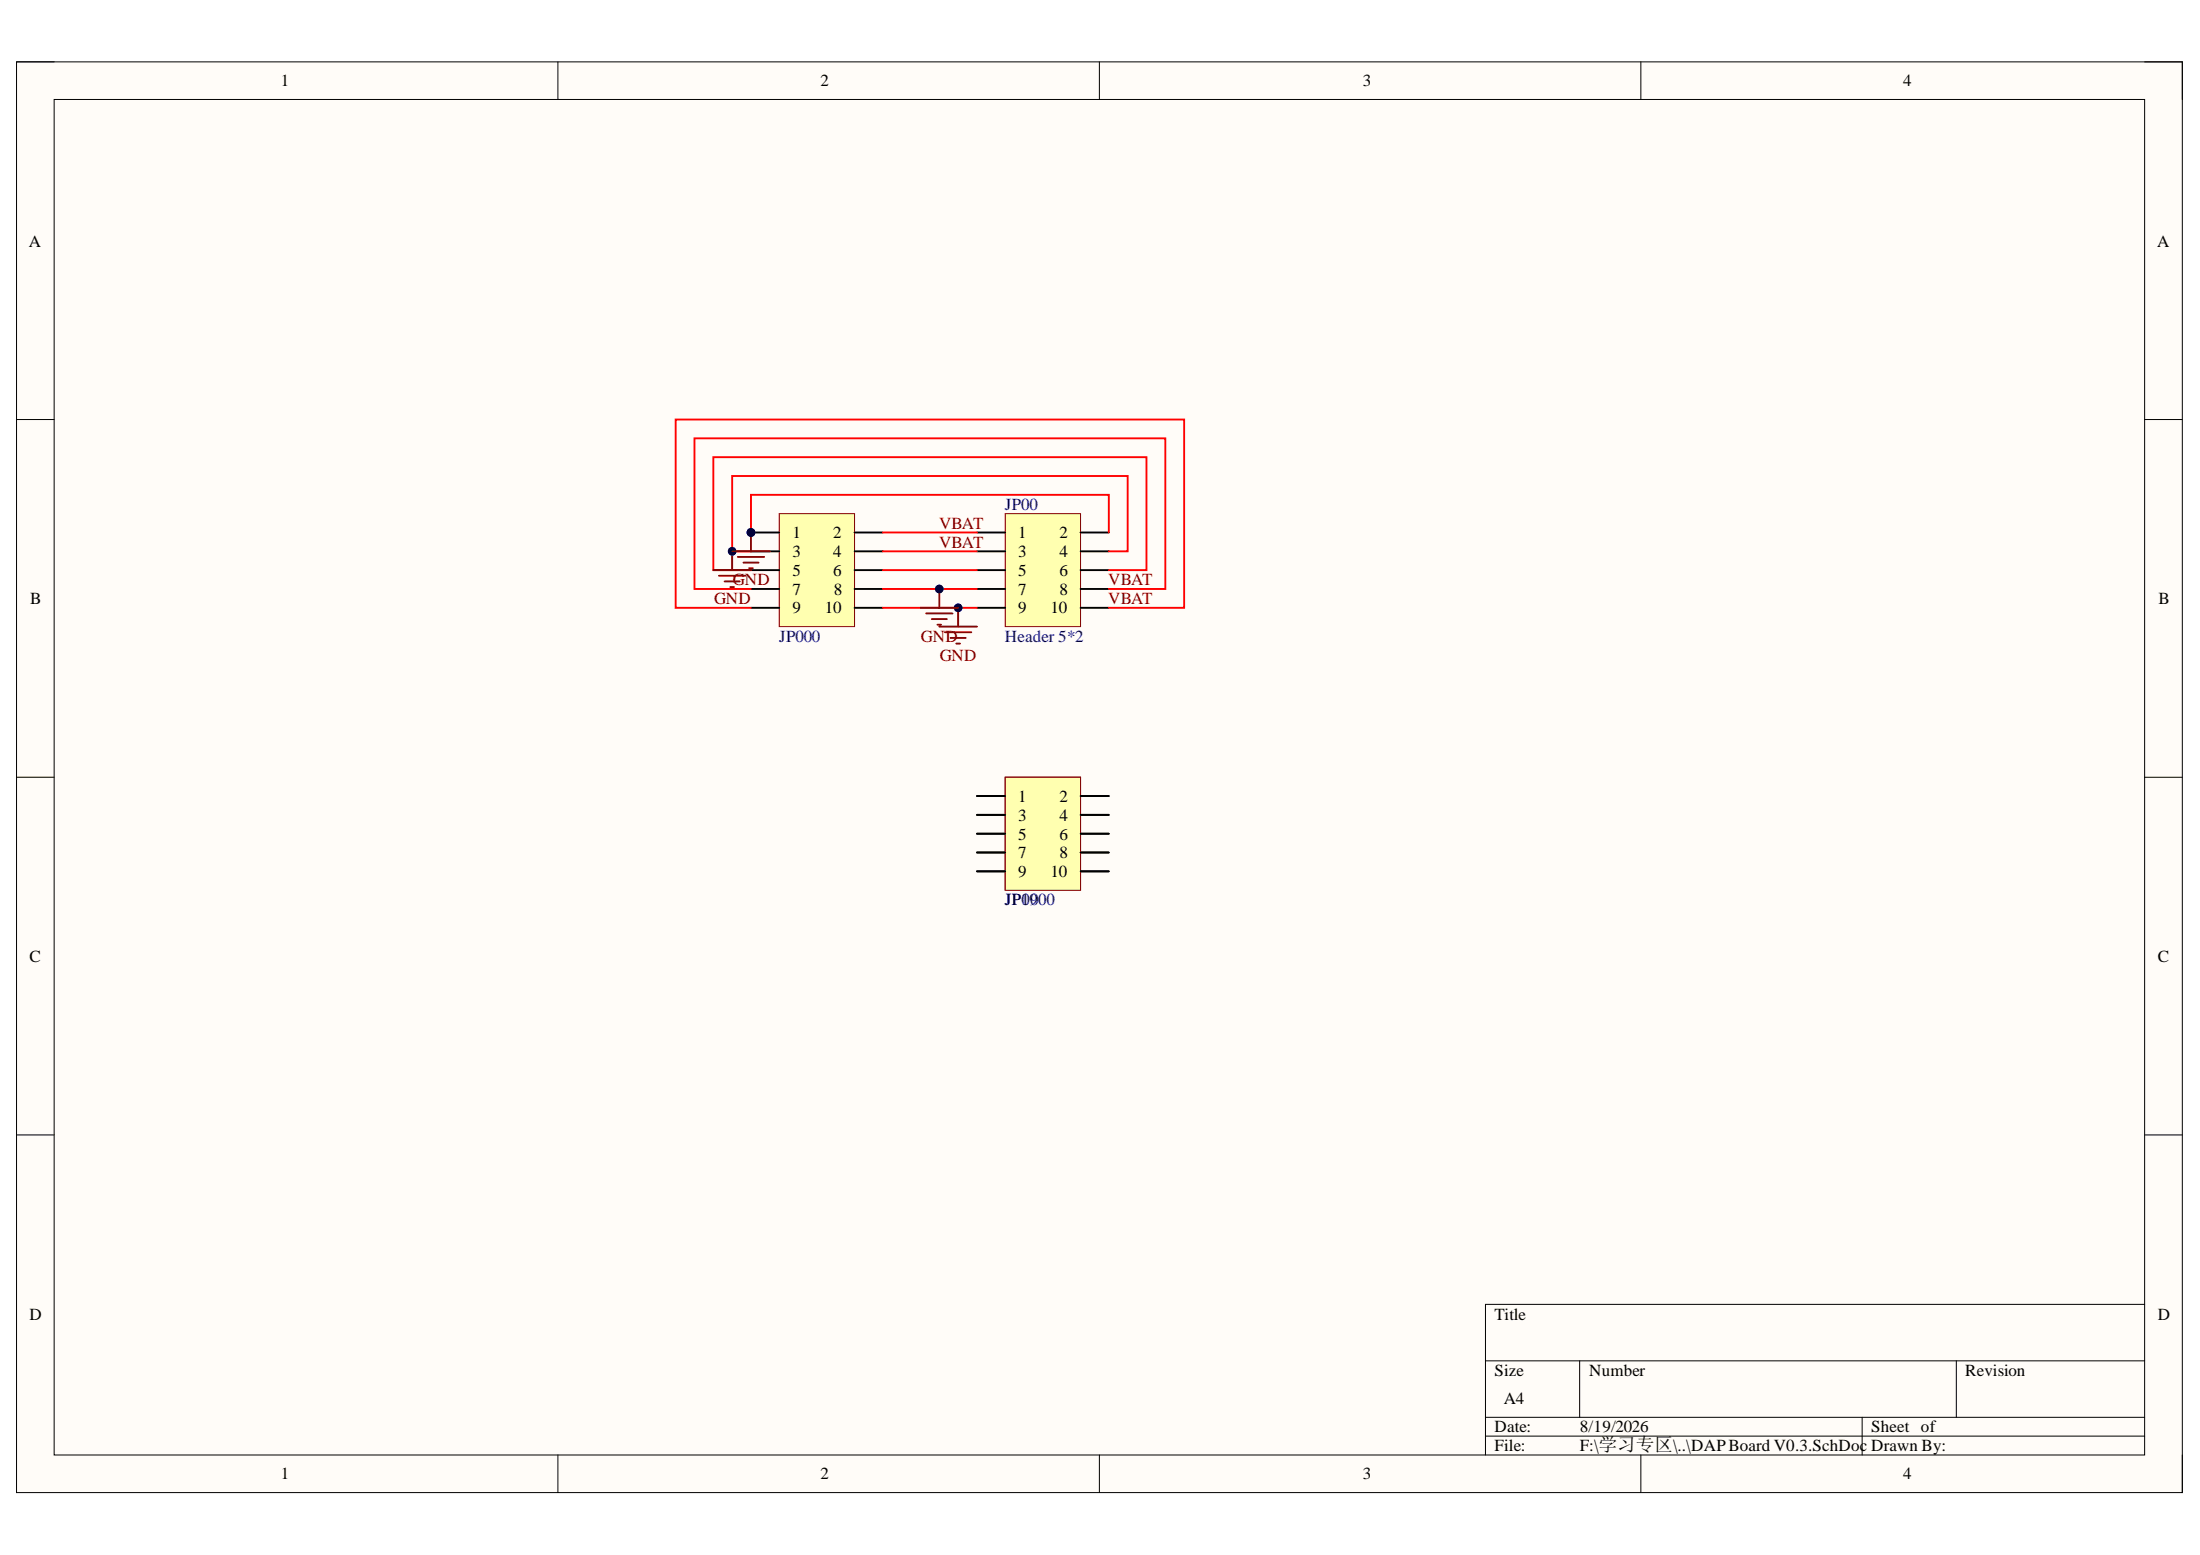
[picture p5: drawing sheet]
<svg xmlns="http://www.w3.org/2000/svg" width="297mm" height="210mm" viewBox="0 0 297 210" stroke-linecap="round" stroke-linejoin="round" font-family="sans-serif">
<path d="M2.2 8.4h292.5v193.1h-292.5z" fill-rule="evenodd" fill="#fffcf8"/>
<path d="M2.2 8.4h292.5v193.1h-292.5z" fill="none" stroke="#000" stroke-width=".14"/>
<path d="M7.3 13.4h282.3v183h-282.3z" fill-rule="evenodd" fill="#fffcf8"/>
<g fill="none" stroke="#000" stroke-width=".14">
<path d="M2.2 8.3h5.1M7.3 13.4h282.3v183h-282.3zM75.3 8.3v5.1M148.4 8.3v5.1M221.5 8.4v5M289.6 8.4h5.1v5M2.2 56.6h5.1M289.6 56.6h5.1M2.2 104.9h5.1M289.6 104.9h5.1M2.2 153.2h5.1M289.6 153.2h5.1"/>
<path d="M289.6 176.1h-89v20.3M75.3 196.4v5.1M148.4 196.4v5.1M200.6 183.7h89M200.6 191.3h89M200.6 193.9h89M213.3 183.7v7.6M221.5 196.4v5.1M251.4 191.3v5.1M264.1 183.7v7.6M294.7 196.4v5.1"/>
</g>
<path d="M135.7 69.3h10.2v15.3h-10.2z" fill-rule="evenodd" fill="#ffffb0"/>
<path d="M135.7 69.3h10.2v15.3h-10.2z" fill="none" stroke="#800000" stroke-width=".14"/>
<path d="M131.9 71.9h3.8M131.9 74.4h3.8M131.9 77h3.8M131.9 79.5h3.8M145.9 71.9h3.8M145.9 74.4h3.8M145.9 77h3.8M145.9 79.5h3.8M131.9 82h3.8M145.9 82h3.8" fill="none" stroke="#000" stroke-width=".25"/>
<path d="M135.7 104.9h10.2v15.3h-10.2z" fill-rule="evenodd" fill="#ffffb0"/>
<path d="M135.7 104.9h10.2v15.3h-10.2z" fill="none" stroke="#800000" stroke-width=".14"/>
<path d="M131.9 107.5h3.8M131.9 110h3.8M131.9 112.5h3.8M131.9 115.1h3.8M131.9 117.6h3.8M145.9 107.5h3.8M145.9 110h3.8M145.9 112.5h3.8M145.9 115.1h3.8M145.9 117.6h3.8" fill="none" stroke="#000" stroke-width=".25"/>
<path d="M135.7 104.9h10.2v15.3h-10.2z" fill-rule="evenodd" fill="#ffffb0"/>
<path d="M135.7 104.9h10.2v15.3h-10.2z" fill="none" stroke="#800000" stroke-width=".14"/>
<path d="M131.9 107.5h3.8M131.9 110h3.8M131.9 112.5h3.8M131.9 115.1h3.8M131.9 117.6h3.8M145.9 107.5h3.8M145.9 110h3.8M145.9 112.5h3.8M145.9 115.1h3.8M145.9 117.6h3.8" fill="none" stroke="#000" stroke-width=".25"/>
<circle cx="101.4" cy="71.9" r=".51" fill="#000080"/>
<circle cx="101.4" cy="71.9" r=".51" fill="none" stroke="#000080" stroke-width=".14"/>
<path d="M105.2 69.3h10.2v15.3h-10.2z" fill-rule="evenodd" fill="#ffffb0"/>
<path d="M105.2 69.3h10.2v15.3h-10.2z" fill="none" stroke="#800000" stroke-width=".14"/>
<path d="M101.4 71.9h3.8" fill="none" stroke="#000" stroke-width=".25"/>
<circle cx="101.4" cy="71.9" r=".51" fill="#000080"/>
<circle cx="101.4" cy="71.9" r=".51" fill="none" stroke="#000080" stroke-width=".14"/>
<path d="M101.4 74.4h3.8M101.4 77h3.8M101.4 79.5h3.8M115.4 71.9h3.8M115.4 74.4h3.8M115.4 77h3.8M115.4 79.5h3.8M101.4 82h3.8M115.4 82h3.8" fill="none" stroke="#000" stroke-width=".25"/>
<path d="M119.2 79.5h12.7M119.2 71.9h12.7M119.2 74.4h12.7M119.2 77h12.7" fill="none" stroke="#f00" stroke-width=".25"/>
<circle cx="126.8" cy="79.5" r=".51" fill="#000080"/>
<circle cx="126.8" cy="79.5" r=".51" fill="none" stroke="#000080" stroke-width=".14"/>
<path d="M119.2 82h12.7" fill="none" stroke="#f00" stroke-width=".25"/>
<circle cx="129.4" cy="82" r=".51" fill="#000080"/>
<circle cx="129.4" cy="82" r=".51" fill="none" stroke="#000080" stroke-width=".14"/>
<path d="M101.4 71.9v-5.1h48.3v5.1" fill="none" stroke="#f00" stroke-width=".25"/>
<circle cx="101.4" cy="71.9" r=".51" fill="#000080"/>
<circle cx="101.4" cy="71.9" r=".51" fill="none" stroke="#000080" stroke-width=".14"/>
<path d="M101.4 74.4h-2.5v-10.1h53.4v10.1h-2.6" fill="none" stroke="#f00" stroke-width=".25"/>
<circle cx="98.9" cy="74.4" r=".51" fill="#000080"/>
<circle cx="98.9" cy="74.4" r=".51" fill="none" stroke="#000080" stroke-width=".14"/>
<path d="M101.4 77h-5.1v-15.3h58.5v15.3h-5.1M101.4 79.5h-7.6v-20.3h63.5v20.3h-7.6M101.4 82h-10.2v-25.4h68.7v25.4h-10.2" fill="none" stroke="#f00" stroke-width=".25"/>
<path d="M126.8 84.6h5.1M127.6 85.3h3.5M128.3 86.1h2.1M129.1 86.9h.5M129.4 82v2.6" fill="none" stroke="#800000" stroke-width=".25"/>
<circle cx="129.4" cy="82" r=".51" fill="#000080"/>
<circle cx="129.4" cy="82" r=".51" fill="none" stroke="#000080" stroke-width=".14"/>
<path d="M126.8 79.5v2.5M124.3 82h5.1M125 82.8h3.6M125.8 83.6h2M126.6 84.3h.5" fill="none" stroke="#800000" stroke-width=".25"/>
<circle cx="126.8" cy="79.5" r=".51" fill="#000080"/>
<circle cx="126.8" cy="79.5" r=".51" fill="none" stroke="#000080" stroke-width=".14"/>
<path d="M96.3 77h5.1M97.1 77.7h3.5M97.8 78.5h2.1M98.6 79.2h.5M98.9 74.4v2.6" fill="none" stroke="#800000" stroke-width=".25"/>
<circle cx="98.9" cy="74.4" r=".51" fill="#000080"/>
<circle cx="98.9" cy="74.4" r=".51" fill="none" stroke="#000080" stroke-width=".14"/>
<path d="M98.9 74.4h5M99.6 75.2h3.6M100.4 75.9h2M101.1 76.7h.5M101.4 71.9v2.5" fill="none" stroke="#800000" stroke-width=".25"/>
<circle cx="101.4" cy="71.9" r=".51" fill="#000080"/>
<circle cx="101.4" cy="71.9" r=".51" fill="none" stroke="#000080" stroke-width=".14"/>
<g font-size="2.3">
<text x="37.9" y="11.7">1</text>
<text x="110.8" y="11.7">2</text>
<text x="184" y="11.7">3</text>
<text x="257" y="11.7">4</text>
<text x="3.9" y="33.3">A</text>
<text x="291.2" y="33.3">A</text>
<text x="107" y="72.7">1</text>
<text x="107" y="75.2">3</text>
<text x="107" y="77.7">5</text>
<text x="112.5" y="72.7">2</text>
<text x="112.5" y="75.2">4</text>
<text x="112.5" y="77.7">6</text>
<text x="137.5" y="72.7">1</text>
<text x="137.5" y="75.2">3</text>
<text x="137.5" y="77.7">5</text>
<text x="143" y="72.7">2</text>
<text x="143" y="75.2">4</text>
<text x="143" y="77.7">6</text>
<text x="4.1" y="81.5">B</text>
<text x="107" y="80.3">7</text>
<text x="107" y="82.8">9</text>
<text x="111.4" y="82.8">10</text>
<text x="112.6" y="80.3">8</text>
<text x="137.5" y="80.3">7</text>
<text x="137.5" y="82.8">9</text>
<text x="141.9" y="82.8">10</text>
<text x="143" y="80.3">8</text>
<text x="291.4" y="81.5">B</text>
<text x="137.5" y="108.3">1</text>
<text x="137.5" y="110.8">3</text>
<text x="137.5" y="113.3">5</text>
<text x="143" y="108.3">2</text>
<text x="143" y="110.8">4</text>
<text x="143" y="113.3">6</text>
<text x="137.5" y="115.9">7</text>
<text x="137.5" y="118.4">9</text>
<text x="141.9" y="118.4">10</text>
<text x="143" y="115.9">8</text>
<text x="4" y="129.8">C</text>
<text x="291.3" y="129.8">C</text>
<text x="4" y="178.1">D</text>
<text x="201.8" y="178.1">Title</text>
<text x="291.3" y="178.1">D</text>
<text x="201.8" y="185.7">Size</text>
<text x="214.6" y="185.7">Number</text>
<text x="265.3" y="185.7">Revision</text>
<text x="203.1" y="189.6">A4</text>
<text x="201.8" y="193.4">Date:</text>
<text x="201.8" y="195.9">File:</text>
<text x="213.3" y="193.4">8/19/2026</text>
<text x="213.3" y="195.9">F:\学习专区\..\DAPBoard V0.3.SchDoc Drawn By:</text>
<text x="252.6" y="193.4">Sheet of</text>
<text x="37.9" y="199.7">1</text>
<text x="110.8" y="199.7">2</text>
<text x="184" y="199.7">3</text>
<text x="257" y="199.7">4</text>
</g>
<g font-size="2.3" fill="#800000">
<text x="126.8" y="71.4">VBAT</text>
<text x="126.8" y="73.9">VBAT</text>
<text x="96.4" y="81.5">GND</text>
<text x="98.9" y="79">GND</text>
<text x="149.6" y="81.5">VBAT</text>
<text x="149.6" y="79">VBAT</text>
<text x="124.3" y="86.6">GND</text>
<text x="126.9" y="89.2">GND</text>
</g>
<g font-size="2.3" fill="#000080">
<text x="135.7" y="68.8">JP00</text>
<text x="105.2" y="86.6">JP000</text>
<text x="135.7" y="86.6">Header 5*2</text>
<text x="135.7" y="122.2">JP19</text>
<text x="135.7" y="122.2">JP0000</text>
</g>
</svg>
